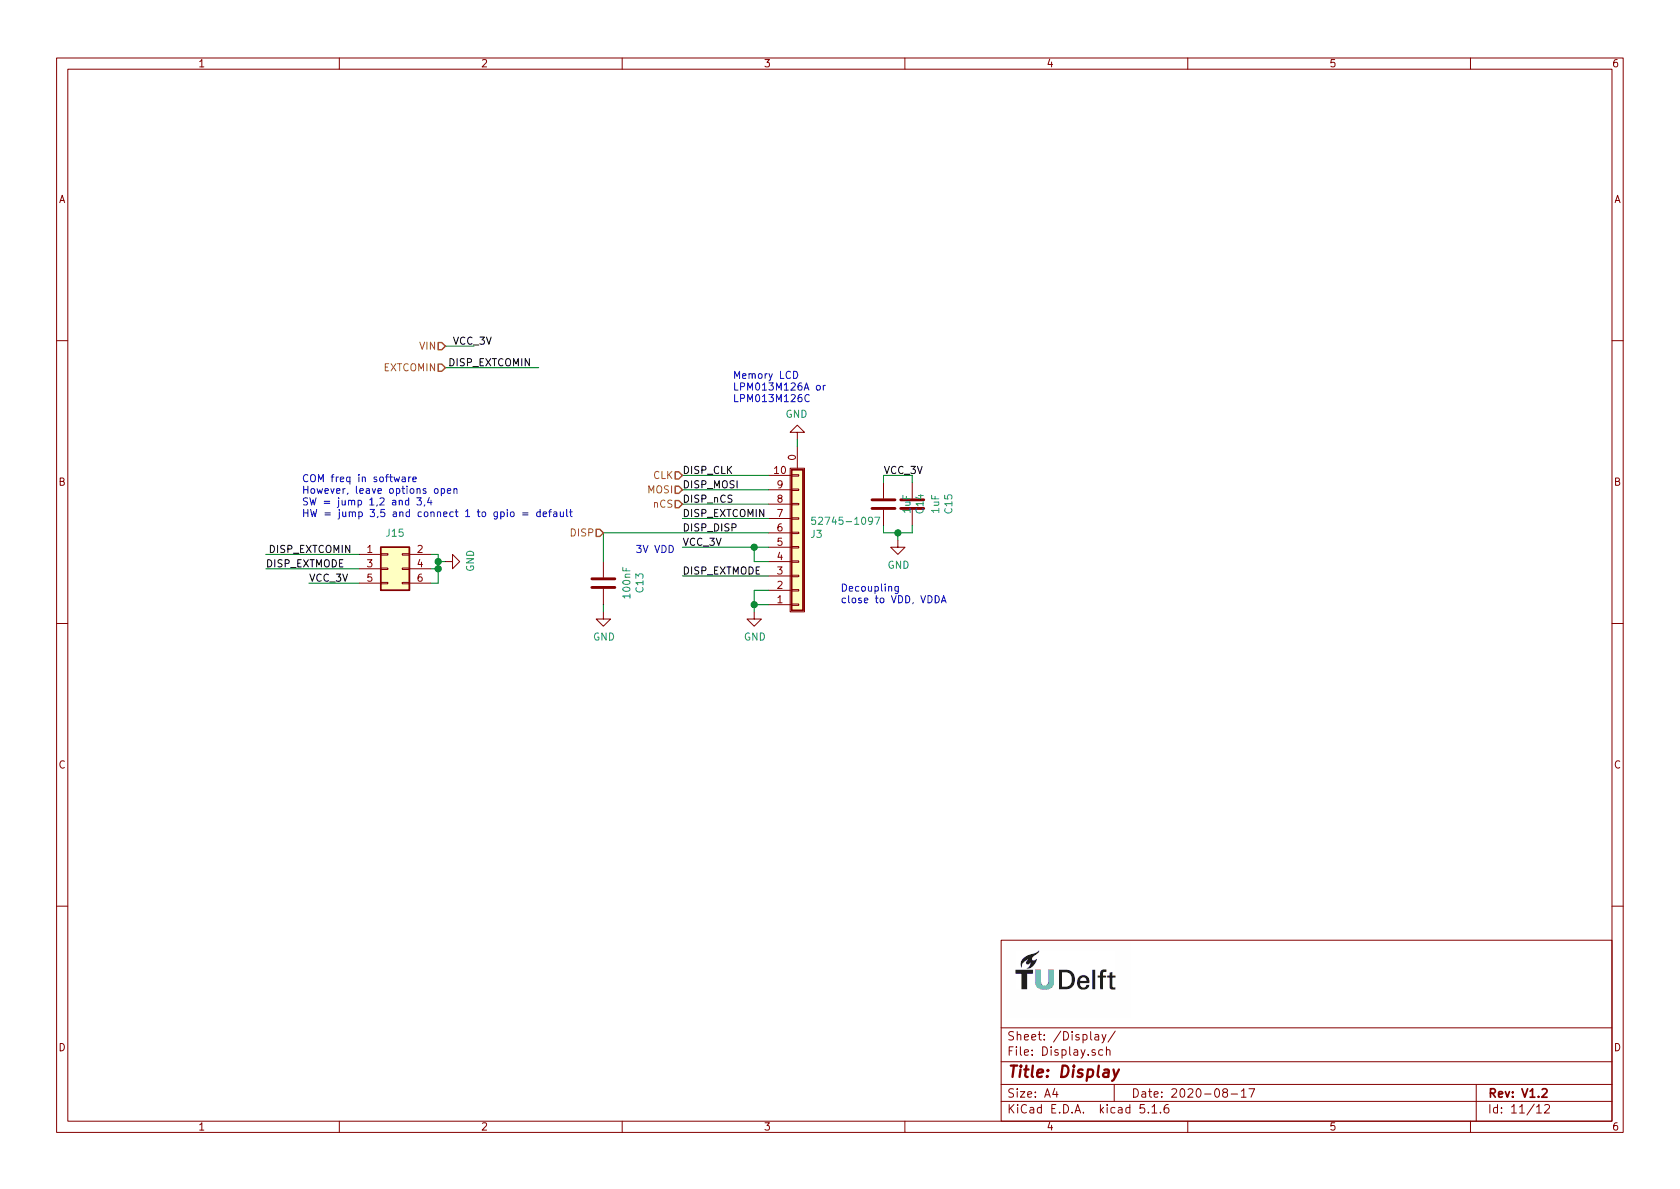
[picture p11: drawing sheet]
EESchema Schematic File Version 4
EELAYER 30 0
EELAYER END
$Descr A4 11693 8268
encoding utf-8
Sheet 11 12
Title "Display"
Date "2020-08-17"
Rev "V1.2"
Comp ""
Comment1 ""
Comment2 ""
Comment3 ""
Comment4 ""
$EndDescr
Text Notes 5100 2800 0    50   ~ 0
Memory LCD\nLPM013M126A or\nLPM013M126C
$Comp
L power:GND #PWR0109
U 1 1
P 5250 4250
F 0 "#PWR0109" H 5250 4000 50  0001 C CNN
F 1 "GND" H 5255 4077 50  0000 C CNN
F 2 "" H 5250 4250 50  0001 C CNN
F 3 "" H 5250 4250 50  0001 C CNN
	1    5250 4250
	1    0    0    -1  
$EndComp
Wire Wire Line
	5250 4250 5250 4200
Wire Wire Line
	5250 4200 5350 4200
Wire Wire Line
	5350 4100 5250 4100
Wire Wire Line
	5250 4100 5250 4200
Connection ~ 5250 4200
Text Label 4750 3300 0    50   ~ 0
DISP_CLK
Text Label 4750 3400 0    50   ~ 0
DISP_MOSI
Text Label 4750 3500 0    50   ~ 0
DISP_nCS
Text Label 4750 3600 0    50   ~ 0
DISP_EXTCOMIN
Text Label 4750 3700 0    50   ~ 0
DISP_DISP
Wire Wire Line
	5350 3900 5250 3900
Wire Wire Line
	5250 3900 5250 3800
Wire Wire Line
	5250 3800 5350 3800
Connection ~ 5250 3800
Text Notes 4700 3850 2    50   ~ 0
3V VDD
Text Label 4750 4000 0    50   ~ 0
DISP_EXTMODE
Wire Wire Line
	5350 3600 4750 3600
Wire Wire Line
	5350 3500 4750 3500
Wire Wire Line
	5350 3400 4750 3400
Wire Wire Line
	5350 3300 4750 3300
Wire Wire Line
	5350 4000 4750 4000
Text Label 3700 2550 2    50   ~ 0
DISP_EXTCOMIN
$Comp
L power:GND #PWR0110
U 1 1
P 3100 3900
F 0 "#PWR0110" H 3100 3650 50  0001 C CNN
F 1 "GND" H 3105 3727 50  0000 C CNN
F 2 "" H 3100 3900 50  0001 C CNN
F 3 "" H 3100 3900 50  0001 C CNN
	1    3100 3900
	0    -1   -1   0   
$EndComp
Wire Wire Line
	3000 3950 3050 3950
Wire Wire Line
	3050 3950 3050 3900
Wire Wire Line
	3050 3850 3000 3850
Wire Wire Line
	3100 3900 3050 3900
Connection ~ 3050 3900
Wire Wire Line
	3050 3900 3050 3850
Text Notes 2100 3600 0    50   ~ 0
COM freq in software\nHowever, leave options open\nSW = jump 1,2 and 3,4\nHW = jump 3,5 and connect 1 to gpio = default
$Comp
L Connector_Generic:Conn_02x03_Odd_Even J15
U 1 1
P 2700 3950
F 0 "J15" H 2750 4200 50  0000 C CNN
F 1 "Conn_02x03_Odd_Even" H 2750 4176 50  0001 C CNN
F 2 "Connector_PinSocket_2.54mm:PinSocket_2x03_P2.54mm_Vertical_SMD" H 2700 3950 50  0001 C CNN
F 3 "~" H 2700 3950 50  0001 C CNN
F 4 "M20-8760346" H 2700 3950 50  0001 C CNN "MPN"
	1    2700 3950
	1    0    0    -1  
$EndComp
Wire Wire Line
	2150 4050 2500 4050
Wire Wire Line
	3000 4050 3050 4050
Wire Wire Line
	3050 4050 3050 3950
Connection ~ 3050 3950
$Comp
L Device:C C?
U 1 1
P 4200 4050
AR Path="/5DBF4319/5DC04269" Ref="C?"  Part="1" 
AR Path="/5DC04269" Ref="C?"  Part="1" 
AR Path="/5DC02CFB/5DC04269" Ref="C13"  Part="1" 
F 0 "C13" V 4452 4050 50  0000 C CNN
F 1 "100nF" V 4361 4050 50  0000 C CNN
F 2 "Capacitor_SMD:C_0603_1608Metric" H 4238 3900 50  0001 C CNN
F 3 "~" H 4200 4050 50  0001 C CNN
F 4 "GCM188R71H104KA57D" H 4200 4050 50  0001 C CNN "MPN"
	1    4200 4050
	1    0    0    -1  
$EndComp
Wire Wire Line
	4200 3700 4200 3900
Wire Wire Line
	4200 3700 5350 3700
Wire Wire Line
	4200 4200 4200 4250
$Comp
L Device:C C?
U 1 1
P 6150 3500
AR Path="/5DBF4319/5DC04278" Ref="C?"  Part="1" 
AR Path="/5DC04278" Ref="C?"  Part="1" 
AR Path="/5DC02CFB/5DC04278" Ref="C14"  Part="1" 
F 0 "C14" V 6402 3500 50  0000 C CNN
F 1 "1uF" V 6311 3500 50  0000 C CNN
F 2 "Capacitor_SMD:C_0603_1608Metric" H 6188 3350 50  0001 C CNN
F 3 "~" H 6150 3500 50  0001 C CNN
F 4 "CL10B105KP8NNNC" H 6150 3500 50  0001 C CNN "MPN"
	1    6150 3500
	1    0    0    -1  
$EndComp
$Comp
L Device:C C?
U 1 1
P 6350 3500
AR Path="/5DBF4319/5DC0427E" Ref="C?"  Part="1" 
AR Path="/5DC0427E" Ref="C?"  Part="1" 
AR Path="/5DC02CFB/5DC0427E" Ref="C15"  Part="1" 
F 0 "C15" V 6602 3500 50  0000 C CNN
F 1 "1uF" V 6511 3500 50  0000 C CNN
F 2 "Capacitor_SMD:C_0603_1608Metric" H 6388 3350 50  0001 C CNN
F 3 "~" H 6350 3500 50  0001 C CNN
F 4 "CL10B105KP8NNNC" H 6350 3500 50  0001 C CNN "MPN"
	1    6350 3500
	1    0    0    -1  
$EndComp
Wire Wire Line
	6350 3650 6350 3700
Wire Wire Line
	6350 3700 6250 3700
Wire Wire Line
	6150 3700 6150 3650
Wire Wire Line
	6150 3350 6150 3300
Wire Wire Line
	6350 3300 6350 3350
$Comp
L power:GND #PWR0120
U 1 1
P 4200 4250
F 0 "#PWR0120" H 4200 4000 50  0001 C CNN
F 1 "GND" H 4205 4077 50  0000 C CNN
F 2 "" H 4200 4250 50  0001 C CNN
F 3 "" H 4200 4250 50  0001 C CNN
	1    4200 4250
	1    0    0    -1  
$EndComp
$Comp
L power:GND #PWR0121
U 1 1
P 6250 3750
F 0 "#PWR0121" H 6250 3500 50  0001 C CNN
F 1 "GND" H 6255 3577 50  0000 C CNN
F 2 "" H 6250 3750 50  0001 C CNN
F 3 "" H 6250 3750 50  0001 C CNN
	1    6250 3750
	1    0    0    -1  
$EndComp
Wire Wire Line
	6250 3750 6250 3700
Connection ~ 6250 3700
Wire Wire Line
	6250 3700 6150 3700
Text Notes 5850 4200 0    50   ~ 0
Decoupling \nclose to VDD, VDDA
Text HLabel 3100 2400 0    50   Input ~ 0
VIN
Wire Wire Line
	3100 2400 3300 2400
Text Label 3150 2400 0    50   ~ 0
VCC_3V
Text Label 2150 4050 0    50   ~ 0
VCC_3V
Text Label 4750 3800 0    50   ~ 0
VCC_3V
Wire Wire Line
	4750 3800 5250 3800
Text HLabel 3100 2550 0    50   Input ~ 0
EXTCOMIN
Text HLabel 4750 3300 0    50   Input ~ 0
CLK
Text HLabel 4750 3400 0    50   Input ~ 0
MOSI
Text HLabel 4750 3500 0    50   Input ~ 0
nCS
Wire Wire Line
	3750 2550 3100 2550
Text Label 2450 3850 2    50   ~ 0
DISP_EXTCOMIN
Text Label 2400 3950 2    50   ~ 0
DISP_EXTMODE
Wire Wire Line
	2500 3850 1850 3850
Wire Wire Line
	2500 3950 1850 3950
Text HLabel 4200 3700 0    50   Input ~ 0
DISP
Text Label 6150 3300 0    50   ~ 0
VCC_3V
Wire Wire Line
	6150 3300 6350 3300
$Comp
L jaspers_lib:52745-1097 J3
U 1 1
P 5550 3800
F 0 "J3" H 5638 3713 50  0000 L CNN
F 1 "52745-1097" H 5638 3622 50  0000 L CNN
F 2 "jaspers_footprints:FPC_10_TOP" H 5550 3800 50  0001 C CNN
F 3 "~" H 5550 3800 50  0001 C CNN
F 4 "52745-1097" H 5550 3800 50  0001 C CNN "MPN"
	1    5550 3800
	1    0    0    1   
$EndComp
$Comp
L power:GND #PWR0127
U 1 1
P 5550 3050
F 0 "#PWR0127" H 5550 2800 50  0001 C CNN
F 1 "GND" H 5555 2877 50  0000 C CNN
F 2 "" H 5550 3050 50  0001 C CNN
F 3 "" H 5550 3050 50  0001 C CNN
	1    5550 3050
	-1   0    0    1   
$EndComp
Wire Wire Line
	5550 3050 5550 3100
$EndSCHEMATC
